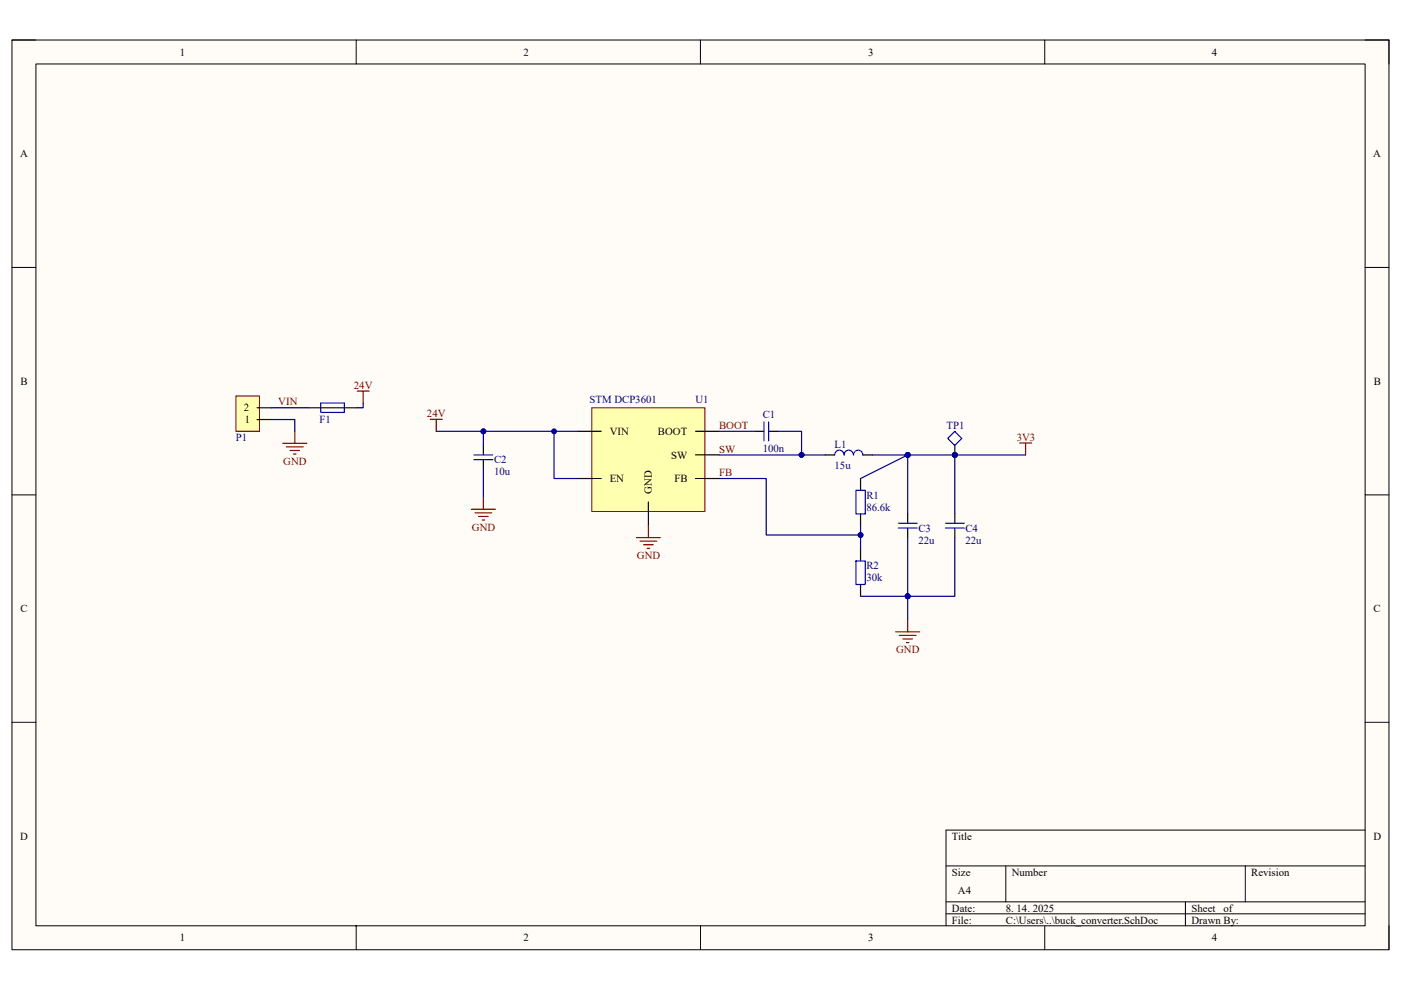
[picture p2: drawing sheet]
<svg xmlns="http://www.w3.org/2000/svg" width="297mm" height="210mm" viewBox="0 0 297 210" stroke-linecap="round" stroke-linejoin="round" font-family="sans-serif">
<path d="M2.5 8.5h292v192.9h-292z" fill="#fffcf8"/>
<path d="M2.5 8.5h292v192.9h-292z" fill="none" stroke="#000" stroke-width=".21"/>
<path d="M7.6 13.6h281.8v182.8h-281.8z" fill="#fffcf8"/>
<g fill="none" stroke="#000" stroke-width=".21">
<path d="M2.5 8.5h5.1M7.6 13.6h281.8v182.8h-281.8zM75.5 8.5v5.1M148.5 8.5v5.1M221.5 8.5v5.1M289.4 8.5h5.1v5.1M2.5 56.7h5.1M289.4 56.7h5.1M2.5 105h5.1M289.4 105h5.1M2.5 153.2h5.1M289.4 153.2h5.1"/>
<path d="M289.4 176.1h-88.8v20.3M75.5 196.4v5M148.5 196.4v5M200.6 183.7h88.8M200.6 191.3h88.8M200.6 193.8h88.8M213.3 183.7v7.6M221.5 196.4v5M251.3 191.3v5.1M264 183.7v7.6M294.5 196.4v5"/>
</g>
<path d="M125.5 86.5h24v22h-24z" fill="#ffffb0"/>
<path d="M125.5 86.5h24v22h-24z" fill="none" stroke="#800000" stroke-width=".21"/>
<g fill="none" stroke="#000" stroke-width=".25">
<path d="M102.5 94.5v2M102.5 97.5v2M122.5 91.5h5M147.5 91.5h5M147.5 96.5h5M160 91.5h2M163 91.5h1.9M175 96.5h2M182.9 96.5h2.1M122.5 101.5h5M137.5 106.5v5M147.5 101.5h5"/>
<path d="M182.5 101.5v2.5M182.5 109v2.5M182.5 116.5v2.5M192.4 109v2M192.4 112v2M202.4 109v2M202.4 112v2M182.5 124v2.5"/>
</g>
<path d="M100.5 97.5h4M100.5 96.5h4M162 89.5v4M163 89.5v4M176.9 96.5a1.01 1.01 0 0 1 1.1-1 1.01 1.01 0 0 1 1 1 1 1 0 0 1 1-1 1 1 0 0 1 1 1 1 1 0 0 1 .9-1 1 1 0 0 1 1 1M181.5 119h1.9v5h-1.9zM181.5 104h1.9v5h-1.9zM190.5 111h4M190.5 112h4M200.4 111h4M200.4 112h4" fill="none" stroke="#00f" stroke-width=".25"/>
<g fill="none" stroke="#800000" stroke-width=".25">
<path d="M99.9 108h5.1M100.7 108.8h3.6M101.5 109.5h2M102.2 110.3h.5M102.5 105.5v2.5M134.9 114h5.1M135.7 114.8h3.6M136.5 115.5h2M137.2 116.3h.5M137.5 111.5v2.5M189.9 134h5.1M190.7 134.8h3.5"/>
<path d="M191.4 135.5h2.1M192.2 136.3h.5M192.4 131.5v2.5"/>
</g>
<circle cx="202.4" cy="96.5" r=".51" fill="#000080"/>
<circle cx="202.4" cy="96.5" r=".51" fill="none" stroke="#000080" stroke-width=".21"/>
<path d="M202.4 94.5v2" fill="none" stroke="#000" stroke-width=".25"/>
<circle cx="202.4" cy="96.5" r=".51" fill="#000080"/>
<circle cx="202.4" cy="96.5" r=".51" fill="none" stroke="#000080" stroke-width=".21"/>
<path d="M200.9 93l1.5-1.5 1.5 1.5-1.5 1.5z" fill="none" stroke="#00f" stroke-width=".25"/>
<path d="M91.2 88.9h2.6M92.5 88.9v2.6M216.2 94h2.5M217.4 94v2.5" fill="none" stroke="#800000" stroke-width=".25"/>
<path d="M50 84h5v7.5h-5z" fill="#ffffb0"/>
<path d="M50 84h5v7.5h-5z" fill="none" stroke="#800000" stroke-width=".21"/>
<path d="M54.5 89h3M54.5 86.5h3M65.5 86.5h10" fill="none" stroke="#000" stroke-width=".25"/>
<path d="M60 94h5M60.7 94.8h3.6M61.5 95.5h2M62.2 96.3h.6M62.5 91.5v2.5M75.7 83h2.6M77 83v2.5" fill="none" stroke="#800000" stroke-width=".25"/>
<path d="M68 85.5h5v2h-5z" fill="none" stroke="#00f" stroke-width=".25"/>
<path d="M102.5 99.5v6M117.5 91.5v10h5" fill="none" stroke="#000080" stroke-width=".25"/>
<circle cx="117.5" cy="91.5" r=".51" fill="#000080"/>
<circle cx="117.5" cy="91.5" r=".51" fill="none" stroke="#000080" stroke-width=".21"/>
<path d="M164.9 91.5h5v5" fill="none" stroke="#000080" stroke-width=".25"/>
<circle cx="169.9" cy="96.5" r=".51" fill="#000080"/>
<circle cx="169.9" cy="96.5" r=".51" fill="none" stroke="#000080" stroke-width=".21"/>
<path d="M185 96.5h7.4l-9.9 5" fill="none" stroke="#000080" stroke-width=".25"/>
<circle cx="192.4" cy="96.5" r=".51" fill="#000080"/>
<circle cx="192.4" cy="96.5" r=".51" fill="none" stroke="#000080" stroke-width=".21"/>
<circle cx="192.4" cy="96.5" r=".51" fill="#000080"/>
<circle cx="192.4" cy="96.5" r=".51" fill="none" stroke="#000080" stroke-width=".21"/>
<path d="M192.4 114v12.5" fill="none" stroke="#000080" stroke-width=".25"/>
<circle cx="192.4" cy="126.5" r=".51" fill="#000080"/>
<circle cx="192.4" cy="126.5" r=".51" fill="none" stroke="#000080" stroke-width=".21"/>
<path d="M202.4 114v12.5h-10" fill="none" stroke="#000080" stroke-width=".25"/>
<circle cx="192.4" cy="126.5" r=".51" fill="#000080"/>
<circle cx="192.4" cy="126.5" r=".51" fill="none" stroke="#000080" stroke-width=".21"/>
<path d="M182.5 126.5h9.9v5" fill="none" stroke="#000080" stroke-width=".25"/>
<circle cx="192.4" cy="126.5" r=".51" fill="#000080"/>
<circle cx="192.4" cy="126.5" r=".51" fill="none" stroke="#000080" stroke-width=".21"/>
<circle cx="192.4" cy="126.5" r=".51" fill="#000080"/>
<circle cx="192.4" cy="126.5" r=".51" fill="none" stroke="#000080" stroke-width=".21"/>
<path d="M192.4 96.5h25" fill="none" stroke="#000080" stroke-width=".25"/>
<circle cx="192.4" cy="96.5" r=".51" fill="#000080"/>
<circle cx="192.4" cy="96.5" r=".51" fill="none" stroke="#000080" stroke-width=".21"/>
<circle cx="202.4" cy="96.5" r=".51" fill="#000080"/>
<circle cx="202.4" cy="96.5" r=".51" fill="none" stroke="#000080" stroke-width=".21"/>
<path d="M202.4 96.5v12.5" fill="none" stroke="#000080" stroke-width=".25"/>
<circle cx="202.4" cy="96.5" r=".51" fill="#000080"/>
<circle cx="202.4" cy="96.5" r=".51" fill="none" stroke="#000080" stroke-width=".21"/>
<path d="M182.5 113.5v3" fill="none" stroke="#000080" stroke-width=".25"/>
<circle cx="182.5" cy="113.5" r=".51" fill="#000080"/>
<circle cx="182.5" cy="113.5" r=".51" fill="none" stroke="#000080" stroke-width=".21"/>
<path d="M152.5 101.5h10v12h20v-2" fill="none" stroke="#000080" stroke-width=".25"/>
<circle cx="182.5" cy="113.5" r=".51" fill="#000080"/>
<circle cx="182.5" cy="113.5" r=".51" fill="none" stroke="#000080" stroke-width=".21"/>
<path d="M152.5 96.5h22.5" fill="none" stroke="#000080" stroke-width=".25"/>
<circle cx="169.9" cy="96.5" r=".51" fill="#000080"/>
<circle cx="169.9" cy="96.5" r=".51" fill="none" stroke="#000080" stroke-width=".21"/>
<path d="M192.4 96.5v12.5" fill="none" stroke="#000080" stroke-width=".25"/>
<circle cx="192.4" cy="96.5" r=".51" fill="#000080"/>
<circle cx="192.4" cy="96.5" r=".51" fill="none" stroke="#000080" stroke-width=".21"/>
<path d="M102.5 91.5v3M152.5 91.5h7.5" fill="none" stroke="#000080" stroke-width=".25"/>
<circle cx="102.5" cy="91.5" r=".51" fill="#000080"/>
<circle cx="102.5" cy="91.5" r=".51" fill="none" stroke="#000080" stroke-width=".21"/>
<path d="M102.5 91.5h20" fill="none" stroke="#000080" stroke-width=".25"/>
<circle cx="102.5" cy="91.5" r=".51" fill="#000080"/>
<circle cx="102.5" cy="91.5" r=".51" fill="none" stroke="#000080" stroke-width=".21"/>
<path d="M57.5 89h5v2.5M57.5 86.5h8M77 85.5v1h-1.5M92.5 91.5h10" fill="none" stroke="#000080" stroke-width=".25"/>
<g font-size="2.3">
<text x="38.2" y="11.8">1</text>
<text x="111" y="11.8">2</text>
<text x="184.1" y="11.8">3</text>
<text x="256.9" y="11.8">4</text>
<text x="4.3" y="33.4">A</text>
<text x="291.1" y="33.4">A</text>
<text x="4.4" y="81.6">B</text>
<text x="291.2" y="81.6">B</text>
<text x="51.7" y="87.3">2</text>
<text x="51.9" y="89.8">1</text>
<text x="129.3" y="92.3">VIN</text>
<text x="139.5" y="92.3">BOOT</text>
<text x="142.3" y="97.3">SW</text>
<text x="129.3" y="102.3">EN</text>
<text x="138.2" y="104.7" transform="rotate(-90 138.2 104.7)">GND</text>
<text x="143" y="102.3">FB</text>
<text x="4.4" y="129.9">C</text>
<text x="291.2" y="129.9">C</text>
<text x="4.3" y="178.1">D</text>
<text x="201.8" y="178.1">Title</text>
<text x="291.2" y="178.1">D</text>
<text x="201.8" y="185.7">Size</text>
<text x="214.5" y="185.7">Number</text>
<text x="265.3" y="185.7">Revision</text>
<text x="203.1" y="189.5">A4</text>
<text x="201.8" y="193.3">Date:</text>
<text x="201.8" y="195.9">File:</text>
<text x="213.2" y="193.3">8. 14. 2025</text>
<text x="213.3" y="195.9">C:\Users\..\buck_converter.SchDoc</text>
<text x="252.6" y="193.3">Sheet</text>
<text x="252.6" y="195.9">Drawn By:</text>
<text x="259.4" y="193.3">of</text>
<text x="38.2" y="199.7">1</text>
<text x="111" y="199.7">2</text>
<text x="184.1" y="199.7">3</text>
<text x="256.9" y="199.7">4</text>
</g>
<g font-size="2.3" fill="#800000">
<text x="75" y="82.5">24V</text>
<text x="59" y="86">VIN</text>
<text x="90.5" y="88.5">24V</text>
<text x="152.5" y="91">BOOT</text>
<text x="215.6" y="93.5">3V3</text>
<text x="60.1" y="98.6">GND</text>
<text x="152.5" y="101">FB</text>
<text x="152.5" y="96">SW</text>
<text x="100.1" y="112.6">GND</text>
<text x="135" y="118.6">GND</text>
<text x="190" y="138.6">GND</text>
</g>
<g font-size="2.3" fill="#000080">
<text x="67.8" y="89.8">F1</text>
<text x="125" y="85.5">STM DCP3601</text>
<text x="147.4" y="85.5">U1</text>
<text x="161.7" y="88.8">C1</text>
<text x="50" y="93.6">P1</text>
<text x="161.7" y="95.8">100n</text>
<text x="176.9" y="95">L1</text>
<text x="200.7" y="91">TP1</text>
<text x="104.8" y="98.3">C2</text>
<text x="104.8" y="100.8">10u</text>
<text x="176.9" y="99.5">15u</text>
<text x="183.7" y="105.8">R1</text>
<text x="183.7" y="108.3">86.6k</text>
<text x="194.7" y="112.8">C3</text>
<text x="204.7" y="112.8">C4</text>
<text x="194.7" y="115.3">22u</text>
<text x="204.7" y="115.3">22u</text>
<text x="183.7" y="120.8">R2</text>
<text x="183.7" y="123.3">30k</text>
</g>
</svg>
